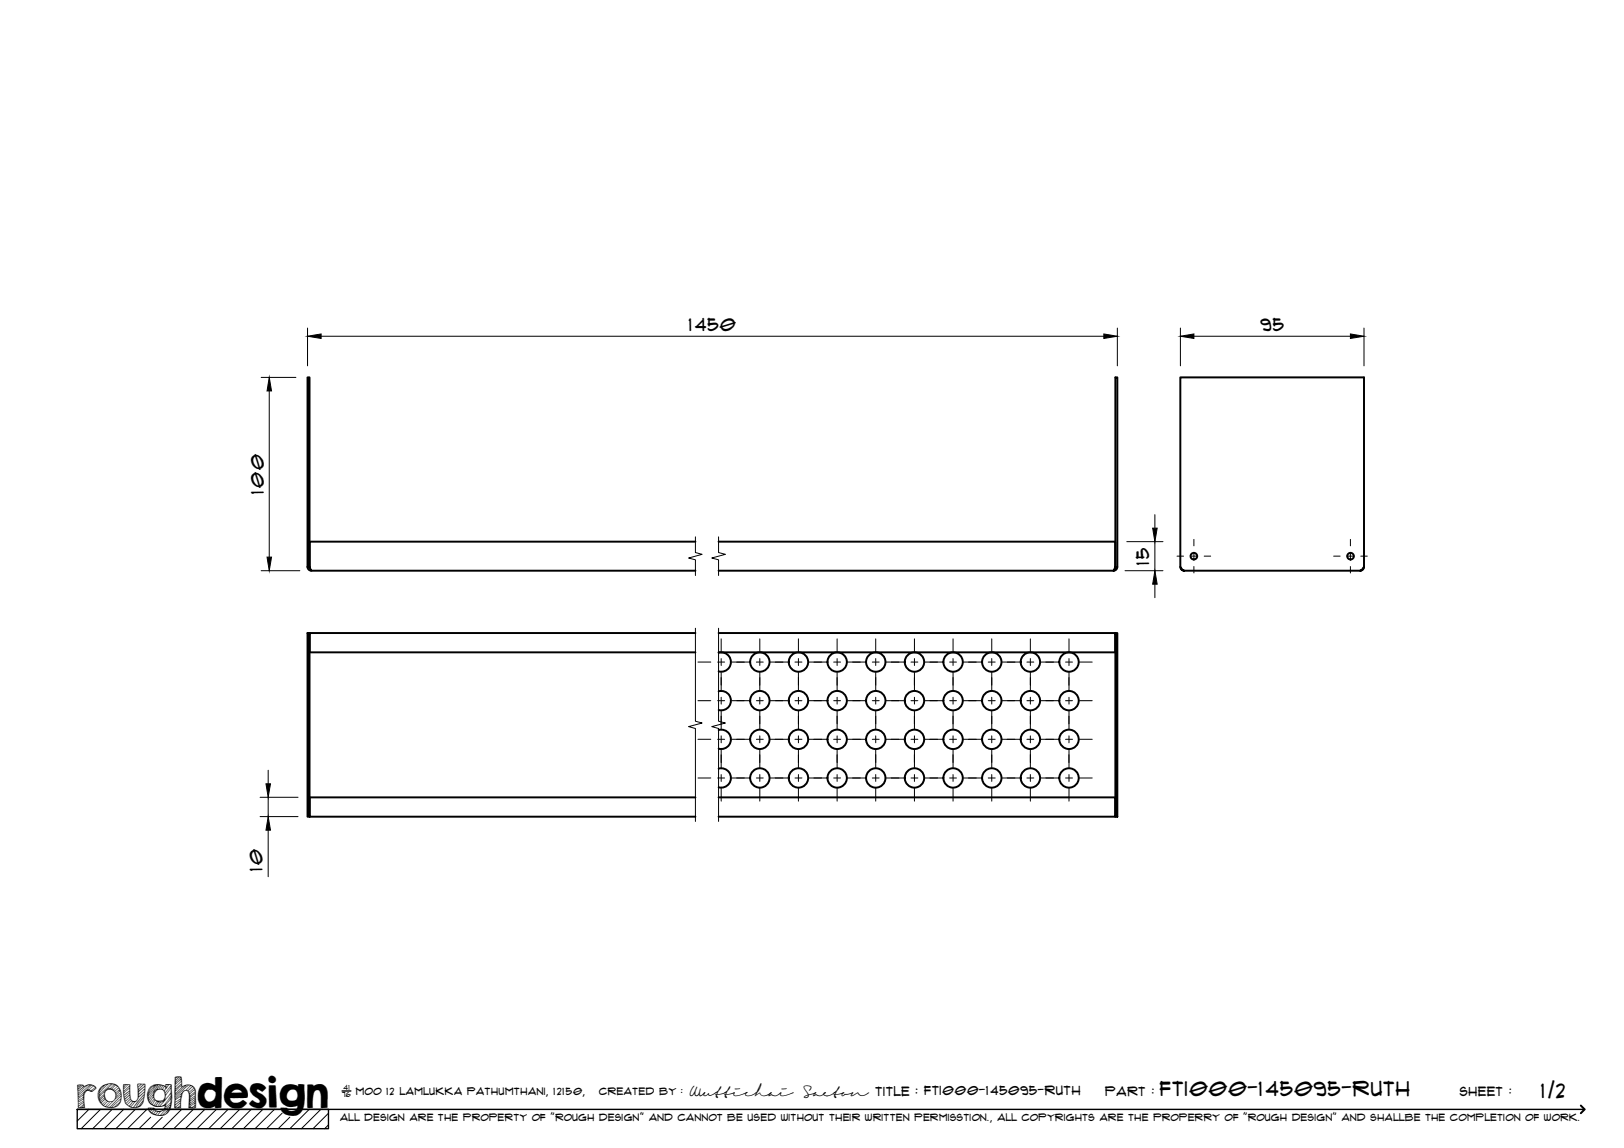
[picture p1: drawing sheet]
<svg xmlns="http://www.w3.org/2000/svg" width="420mm" height="297mm" viewBox="0 0 420 297" stroke-linecap="round" stroke-linejoin="round" font-family="sans-serif">
<!-- layer: Visible -->
<g fill="none" stroke="#000" stroke-width=".51">
<path d="M79.6 146.7l.3 .7 .7 .3M79.6 146.7h.5l.1 .3M79.6 146.7v-49.1h.5v49.1M179.9 140.2h-99.8v6.5l.4 1h99.4M185.9 140.2h102.6v6.5M185.9 147.7h102.2M288.5 146.7l-.4 1 .7-.4 .3-.6h-.5l-.2 .3M288.6 146.7v-49.1h.5v49.1M305.4 146.7l.5 .7 .5 .3-.7-.3zM305.4 146.7v-49.1h47.5v49.1M306.4 147.7h45.5M351.9 147.7l.5-.3 .5-.7-.2 .6z"/>
<path d="M79.6 163.8h.5v47.5h-.5zM80.1 163.8v.3M179.9 163.8h-99.8v5h99.8M185.9 163.8h102.6M185.9 178.9a2.51 2.51 0 0 1 3.2 2.4 2.51 2.51 0 0 1-3.2 2.4M185.9 168.9a2.51 2.51 0 0 1 3.2 2.4 2.51 2.51 0 0 1-3.2 2.4M288.5 163.8v5h-102.6M288.6 163.8l-.1 .3M288.6 163.8h.5v47.5h-.5zM185.9 198.9a2.51 2.51 0 0 1 3.2 2.4 2.51 2.51 0 0 1-3.2 2.4M185.9 188.9a2.51 2.51 0 0 1 3.2 2.4 2.51 2.51 0 0 1-3.2 2.4M80.1 211v.3"/>
<path d="M179.9 206.3h-99.8v5h99.8M185.9 206.3h102.6v5h-102.6M288.5 211l.1 .3"/>
<circle cx="308.9" cy="143.9" r=".86"/>
<circle cx="349.4" cy="143.9" r=".86"/>
<circle cx="196.6" cy="171.3" r="2.51"/>
<circle cx="206.6" cy="171.3" r="2.51"/>
<circle cx="216.6" cy="171.3" r="2.51"/>
<circle cx="226.6" cy="171.3" r="2.51"/>
<circle cx="236.6" cy="171.3" r="2.51"/>
<circle cx="246.6" cy="171.3" r="2.51"/>
<circle cx="256.6" cy="171.3" r="2.51"/>
<circle cx="266.6" cy="171.3" r="2.51"/>
<circle cx="276.6" cy="171.3" r="2.51"/>
<circle cx="196.6" cy="181.3" r="2.51"/>
<circle cx="196.6" cy="191.3" r="2.51"/>
<circle cx="206.6" cy="181.3" r="2.51"/>
<circle cx="206.6" cy="191.3" r="2.51"/>
<circle cx="216.6" cy="181.3" r="2.51"/>
<circle cx="216.6" cy="191.3" r="2.51"/>
<circle cx="226.6" cy="191.3" r="2.51"/>
<circle cx="226.6" cy="181.3" r="2.51"/>
<circle cx="236.6" cy="191.3" r="2.51"/>
<circle cx="236.6" cy="181.3" r="2.51"/>
<circle cx="246.6" cy="191.3" r="2.51"/>
<circle cx="246.6" cy="181.3" r="2.51"/>
<circle cx="256.6" cy="191.3" r="2.51"/>
<circle cx="256.6" cy="181.3" r="2.51"/>
<circle cx="266.6" cy="181.3" r="2.51"/>
<circle cx="266.6" cy="191.3" r="2.51"/>
<circle cx="276.6" cy="181.3" r="2.51"/>
<circle cx="276.6" cy="191.3" r="2.51"/>
<circle cx="196.6" cy="201.3" r="2.51"/>
<circle cx="206.6" cy="201.3" r="2.51"/>
<circle cx="216.6" cy="201.3" r="2.51"/>
<circle cx="226.6" cy="201.3" r="2.51"/>
<circle cx="236.6" cy="201.3" r="2.51"/>
<circle cx="246.6" cy="201.3" r="2.51"/>
<circle cx="256.6" cy="201.3" r="2.51"/>
<circle cx="266.6" cy="201.3" r="2.51"/>
<circle cx="276.6" cy="201.3" r="2.51"/>
</g>
<!-- layer: TitleBlock -->
<path d="M20 287h65v5h-65zM20 287h390M88.5 282.3h2.3" fill="none" stroke="#000" stroke-width=".36"/>
<path d="M409 286.1l1 .9-1 1" fill="none" stroke="#000" stroke-width=".51"/>
<g fill="none" stroke="#000" stroke-width=".26">
<path d="M23 287l-3 3.1M26 287l-5 5M29 287l-5 5M32 287l-5 5M35 287l-5 5M38 287l-5 5M39 289.1l-3 2.9M42 289.1l-3 2.9M47 287l-5 5M50 287l-5 5M53 287l-5 5M56 287l-5 5"/>
<path d="M59 287l-5 5M62 287l-5 5M65 287l-5 5M68 287l-5 5M71 287l-5 5M73 288l-4 4M75 289.1l-3 2.9M80 287l-5 5M83 287l-5 5M85 288l-4 4M85 291l-1 1"/>
</g>
<!-- layer: Smart Centers -->
<g fill="none" stroke="#000" stroke-width=".26">
<path d="M308.9 139.6v1.6M349.4 139.6v1.6M304.5 143.9h1.7M308 143.9h1.8M308.9 143v1.8M308.9 146.6v1.7M311.6 143.9h1.6M345 143.9h1.7M348.5 143.9h1.8M349.4 143v1.8M349.4 146.6v1.7M352.1 143.9h1.6"/>
<path d="M180.6 171.3h3.3M185.7 171.3h1.8M186.6 165.3v3.3M186.6 170.4v1.8M186.6 174v4.6M189.3 171.3h4.6M195.7 171.3h1.8M196.6 165.3v3.3M196.6 170.4v1.8M196.6 174v4.6M199.3 171.3h4.6M205.7 171.3h1.8"/>
<path d="M206.6 165.3v3.3M206.6 170.4v1.8M206.6 174v4.6M209.3 171.3h4.6M215.7 171.3h1.8M216.6 165.3v3.3M216.6 170.4v1.8M216.6 174v4.6M219.2 171.3h4.7M225.7 171.3h1.8M226.6 165.3v3.3M226.6 170.4v1.8"/>
<path d="M226.6 174v4.6M229.3 171.3h4.6M235.7 171.3h1.8M236.6 165.3v3.3M236.6 170.4v1.8M236.6 174v4.6M239.2 171.3h4.7M245.7 171.3h1.8M246.6 165.3v3.3M246.6 170.4v1.8M246.6 174v4.6M249.3 171.3h4.6"/>
<path d="M255.7 171.3h1.8M256.6 165.3v3.3M256.6 170.4v1.8M256.6 174v4.6M259.2 171.3h4.7M265.7 171.3h1.8M266.6 165.3v3.3M266.6 170.4v1.8M266.6 174v4.6M269.3 171.3h4.6M275.7 171.3h1.8M276.6 165.3v3.3"/>
<path d="M276.6 170.4v1.8M276.6 174v4.6M279.3 171.3h3.3M180.6 191.3h3.3M180.6 181.3h3.3M185.7 191.3h1.8M185.7 181.3h1.8M186.6 180.4v1.8M186.6 184v4.6M186.6 190.4v1.8M186.6 194v4.6M189.3 191.3h4.6"/>
<path d="M189.3 181.3h4.6M195.7 191.3h1.8M195.7 181.3h1.8M196.6 180.4v1.8M196.6 184v4.6M196.6 190.4v1.8M196.6 194v4.6M199.3 191.3h4.6M199.3 181.3h4.6M205.7 191.3h1.8M205.7 181.3h1.8M206.6 180.4v1.8"/>
<path d="M206.6 184v4.6M206.6 190.4v1.8M206.6 194v4.6M209.3 191.3h4.6M209.3 181.3h4.6M215.7 191.3h1.8M215.7 181.3h1.8M216.6 180.4v1.8M216.6 184v4.6M216.6 190.4v1.8M216.6 194v4.6M219.2 191.3h4.7"/>
<path d="M219.2 181.3h4.7M225.7 191.3h1.8M225.7 181.3h1.8M226.6 180.4v1.8M226.6 184v4.6M226.6 190.4v1.8M226.6 194v4.6M229.3 191.3h4.6M229.3 181.3h4.6M235.7 191.3h1.8M235.7 181.3h1.8M236.6 180.4v1.8"/>
<path d="M236.6 184v4.6M236.6 190.4v1.8M236.6 194v4.6M239.2 191.3h4.7M239.2 181.3h4.7M245.7 191.3h1.8M245.7 181.3h1.8M246.6 180.4v1.8M246.6 184v4.6M246.6 190.4v1.8M246.6 194v4.6M249.3 191.3h4.6"/>
<path d="M249.3 181.3h4.6M255.7 191.3h1.8M255.7 181.3h1.8M256.6 180.4v1.8M256.6 184v4.6M256.6 190.4v1.8M256.6 194v4.6M259.2 191.3h4.7M259.2 181.3h4.7M265.7 191.3h1.8M265.7 181.3h1.8M266.6 180.4v1.8"/>
<path d="M266.6 184v4.6M266.6 190.4v1.8M266.6 194v4.6M269.3 191.3h4.6M269.3 181.3h4.6M275.7 191.3h1.8M275.7 181.3h1.8M276.6 180.4v1.8M276.6 184v4.6M276.6 190.4v1.8M276.6 194v4.6M279.3 191.3h3.3"/>
<path d="M279.3 181.3h3.3M180.6 201.3h3.3M185.7 201.3h1.8M186.6 200.4v1.8M186.6 204v3.3M189.3 201.3h4.6M195.7 201.3h1.8M196.6 200.4v1.8M196.6 204v3.3M199.3 201.3h4.6M205.7 201.3h1.8M206.6 200.4v1.8"/>
<path d="M206.6 204v3.3M209.3 201.3h4.6M215.7 201.3h1.8M216.6 200.4v1.8M216.6 204v3.3M219.2 201.3h4.7M225.7 201.3h1.8M226.6 200.4v1.8M226.6 204v3.3M229.3 201.3h4.6M235.7 201.3h1.8M236.6 200.4v1.8"/>
<path d="M236.6 204v3.3M239.2 201.3h4.7M245.7 201.3h1.8M246.6 200.4v1.8M246.6 204v3.3M249.3 201.3h4.6M255.7 201.3h1.8M256.6 200.4v1.8M256.6 204v3.3M259.2 201.3h4.7M265.7 201.3h1.8M266.6 200.4v1.8"/>
<path d="M266.6 204v3.3M269.3 201.3h4.6M275.7 201.3h1.8M276.6 200.4v1.8M276.6 204v3.3M279.3 201.3h3.3"/>
</g>
<!-- layer: Break Lines -->
<path d="M179.9 138.9v4.1l1.8 .4-3.5 1 1.7 .5v4M185.9 138.9v4.1l1.8 .4-3.6 1 1.8 .5v4M179.9 162.5v24.1l1.8 .5-3.5 .9 1.7 .5v24M185.9 162.5v24.1l1.8 .5-3.6 .9 1.8 .5v24" fill="none" stroke="#000" stroke-width=".26"/>
<!-- layer: FD_Dimensions -->
<g fill="none" stroke="#000" stroke-width=".26">
<path d="M67.6 97.6h9M79.6 84.9v9.8M83.1 87h202.5M289.1 84.9v9.8M305.4 84.9v9.8M308.9 87h40.5M352.9 84.9v9.8M69.7 101.2v43M298.8 133.2v3.5M67.6 147.7h10M291.1 147.7h9.8M291.5 140.2h9.4"/>
<path d="M298.8 140.2v7.5M298.8 151.2v3.5M69.4 199.3v3.5M67.3 206.3h9.8M67.3 211.3h9.8M69.4 206.3v5M69.4 214.8v12.1"/>
</g>
<path d="M79.6 87l3.5-.6v1.2zM285.6 86.4l3.5 .6-3.5 .6zM305.4 87l3.5-.6v1.2zM349.4 86.4l3.5 .6-3.5 .6zM69.7 97.6l.6 3.6h-1.2zM298.2 136.7h1.2l-.6 3.5zM69.1 144.2h1.2l-.6 3.5zM298.8 147.7l.6 3.5h-1.2zM68.8 202.8h1.2l-.6 3.5zM69.4 211.3l.6 3.5h-1.2z" fill="#000" stroke="#000" stroke-width=".26"/>
<text font-size="9.7" x="19.9" y="286.8">roughdesign</text>
<g font-size="5.3">
<text x="300.1" y="283.6">FTI000-145095-Ruth</text>
<text x="398.7" y="284">1/2</text>
</g>
<g font-size="4.6">
<text x="178.2" y="85.5">1450</text>
<text x="326.1" y="85.5">95</text>
<text x="68.2" y="127.7" transform="rotate(-90 68.2 127.7)">100</text>
<text x="297.3" y="146.1" transform="rotate(-90 297.3 146.1)">15</text>
<text x="67.9" y="225.5" transform="rotate(-90 67.9 225.5)">10</text>
</g>
<g font-size="3.4">
<text x="178.3" y="283.5">Wuttichai</text>
<text x="208.1" y="283.5">Saeton title : FTI000-145095-Ruth</text>
</g>
<g font-size="3.3">
<text x="286" y="283.5">Part :</text>
<text x="377.7" y="283.5">sheet :</text>
</g>
<g font-size="2.7">
<text x="92.1" y="283.3">moo 12 Lamlukka pathumthani, 12150,</text>
<text x="155" y="283.3">created by :</text>
</g>
<text font-size="2.6" x="88" y="290.1">all design are the property of &quot;rough design&quot; and cannot be used without their written permisstion., all copyrights are the properry of &quot;rough design&quot; and shallbe the completion of work.</text>
<g font-size="1.9">
<text x="88.5" y="283.9">76</text>
<text x="88.9" y="282.1">41</text>
</g>
</svg>
